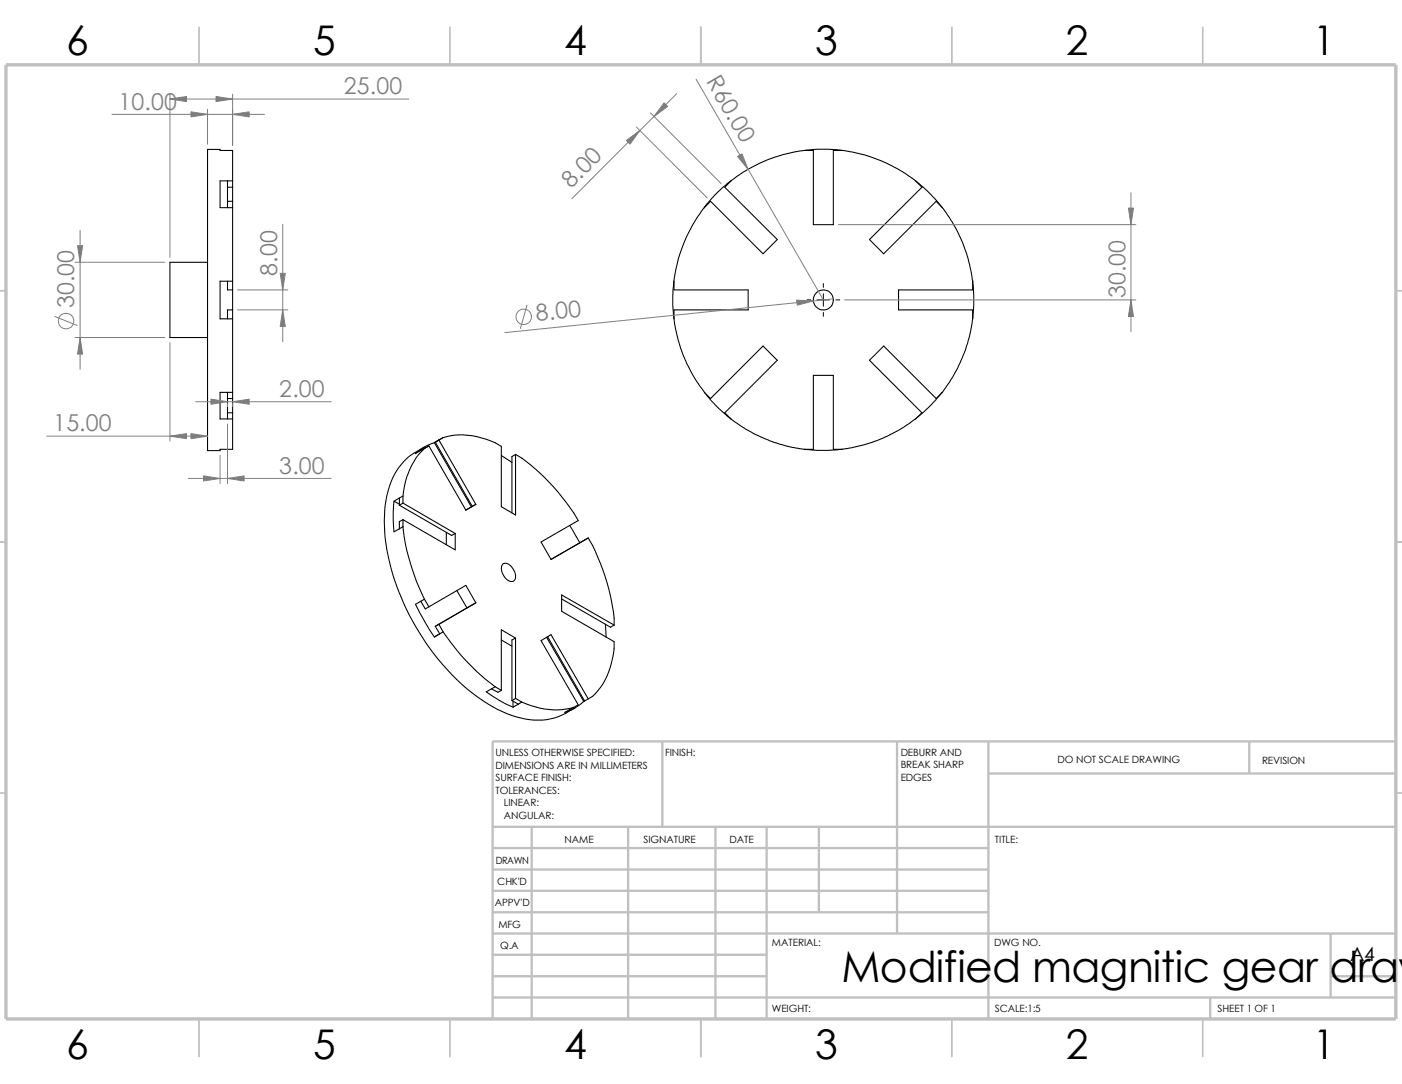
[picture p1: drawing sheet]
<svg xmlns="http://www.w3.org/2000/svg" width="279mm" height="216mm" viewBox="0 0 279 216" stroke-linecap="round" stroke-linejoin="round" font-family="sans-serif">
<g fill="none" stroke="#c0c0c0" stroke-width=".34">
<path d="M39.7 5.4v7.5M89.7 5.4v7.5M139.7 5.4v7.5M189.7 5.4v7.5M239.7 5.4v7.5M-.1 57.9h1.3M278.2 57.9h1.2M-.1 107.9h1.3M278.2 107.9h1.2M-.1 157.9h1.3M278.2 157.9h1.2M39.7 202.9v7.5"/>
<path d="M89.7 202.9v7.5M139.7 202.9v7.5M189.7 202.9v7.5M239.7 202.9v7.5"/>
</g>
<g fill="none" stroke="#c0c0c0" stroke-width=".47">
<path d="M132 147.7v17M178.8 147.7v38.2M197 147.7v55.2M197 154.1h81.2M249 147.7v6.4M278.2 147.7h-180v55.2M98.2 168.9h98.8M98.2 173.2h98.8M98.2 177.4h98.8M98.2 164.7h180M106 164.7v38.2M125.2 164.7v38.2"/>
<path d="M142.6 164.7v38.2M152.8 164.7v38.2M163.2 164.7v17M98.2 181.7h98.8M98.2 198.7h180M98.2 190.2h54.6M98.2 185.9h180M98.2 194.4h54.6M241.2 198.7v4.2M265.2 194.4h13M265.2 185.9v12.8"/>
</g>
<path d="M1.2 12.9h277v190h-277z" fill="none" stroke="#c0c0c0" stroke-width=".68" stroke-linecap="butt"/>
<g fill="none" stroke="#000" stroke-width=".21">
<path d="M45.3 36v5.4M45.3 37.3h1.1M46.4 36v-6h-2.5v-.2h-2.5v59.9h2.5v-.2h2.5v-6.1M46.4 36h-2.5v5.4h2.5M46.4 36v5.4M145.7 36a27.8 27.8 0 0 0-5.4 5.3M145.7 36l-1.3 1.3 10.5 10.4-2.8 2.8-10.5-10.4-1.2 1.3a30.1 30.1 0 0 0-6.1 14.6M160.3 30h1.8v14.7h4v-14.7h1.8M160.3 30l-1.5 .2a30 30 0 0 0-13.1 5.8M167.8 30l.9 .1a29.5 29.5 0 0 1 13.8 5.9l1.2 1.3-10.4 10.4 2.8 2.8 10.5-10.4 1.2 1.3-.3-.3a30.9 30.9 0 0 0-5-5.1M167.9 29.9l-1.7-.1a25.3 25.3 0 0 0-5.9 .2M41.4 52.2h-7.5v15h7.5"/>
<path d="M45.3 56v1.7h1.1M45.3 40.1h1.1M46.4 41.4v14.6M46.4 56h-2.5v7.5h2.5M46.4 56v7.5M187.7 41.4l.4 .4a30.3 30.3 0 0 1 5.7 14.2v1.7h-14.7v4h14.7v1.8M193.8 56l.3 2.7-.3 4.8M45.3 78.1v5.3M45.3 79.4h1.1M46.4 63.5v14.6M46.4 78.1h-2.5v5.3h2.5M46.4 61.7h-1.1v1.8"/>
<path d="M46.4 78.1v5.3M134.3 63.5a27.3 27.3 0 0 1 0-7.5v1.7h14.8v4h-14.8v1.8l.2 1.4a30 30 0 0 0 5.9 13.2M162.1 74.8h4v14.7h1.8l-2.8 .2-4.8-.2h1.8zM187.7 78.1v.1a32.5 32.5 0 0 1-5.2 5.2M193.8 63.5a30.9 30.9 0 0 1-6 14.6l-1.2 1.3-10.5-10.5-2.8 2.9 10.4 10.4-1.2 1.2M45.3 82.2h1.1M78.5 99.8l1.1 .6M78.5 99.8a27.5 27.5 0 0 0 0 6.1l1.1-.6M79.6 99.2l-1.1 .6M79.6 99.2v1.4M80.3 98.8l-.7 .4M80.3 98.8v1.4"/>
<path d="M83.9 89.7l.7-.4a14.6 14.6 0 0 0-4.3 9.5M84.6 89a13.1 13.1 0 0 0-7.7 10.7 36.7 36.7 0 0 0 3.6 20.6 45.8 45.8 0 0 0 16.8 20 17.5 17.5 0 0 0 12.4 2.9l2.2-.7 2.7-1.5M85.5 88.8l-1.6 .9M85.5 88.8l7.3 12.8 2-1.1M85.5 88.8l-.7 .4M86.6 88.2l7.3 12.8 .2-.2M86.6 88.2a9.4 9.4 0 0 0-3.8 2.1l1.1-.6M86.7 88.1l7.4 12.7M87.5 87.6l7.3 12.9M87.5 87.6l-.8 .5M87.6 87.5l-1 .7M87.6 87.5l-.9 .6"/>
<path d="M88.3 87.2a14.6 14.6 0 0 1 11.6 1.7v12l2.8 1.7v-12.1M88.3 87.2l-.7 .3M88.3 87.2l-.8 .4M99.9 90.7l2.1 1.4M102.7 90.5a39.7 39.7 0 0 1 11.6 11.7l.9 1.5-7.4 4.2 2 3.5 7.4-4.3M102.7 90.5l-.7 .4v11.3M145.6 83.4h-.1a30.1 30.1 0 0 1-5.1-5.3l1.2 1.3 10.5-10.5 2.8 2.9-10.5 10.4 1.8 1.7a31 31 0 0 0 14.1 5.6M182.5 83.4l-.2 .1a30.4 30.4 0 0 1-14.4 6M79.6 100.6l10.4 6 .7-.3M80.3 104.9a43.8 43.8 0 0 0 4.3 14.4M80.3 104.9l-.7 .4M80.3 103.5l10.4 6v-3.2"/>
<path d="M80.3 103.5v1.4M80.3 100.2l10.4 6.1M80.3 103.5l-.7 .4v1.4M80.3 100.2l-.7 .4M83.9 119.8l-1.1 .6 2.7 4.9 1.1 1.6 1-.7M83.9 119.8l.9 1.5 .7-.4M84.6 119.3l-.7 .5M84.6 119.3l.9 1.6M88.9 106v2.5M91.1 117.6l1.9 3.5M94.8 100.5l-.7 .3M100.2 112.3a1.58 1.58 0 0 1 2 1 1.95 1.95 0 0 1 .2 2.4 1.75 1.75 0 0 1-2.2-1.3 1.79 1.79 0 0 1 0-2.1z"/>
<path d="M111.9 119.3l9.8 5.6 .7-.4M113.5 104.6l2 3.5M117.2 107.1a41.9 41.9 0 0 1 5.2 16v1.4M117.2 107.1l-.7 .5M86.7 124.8l.9 1.4M87.5 124.3l.8 1.6M87.5 124.3l-.8 .5M88.3 125.9l-.7 .3M88.3 125.9a44.8 44.8 0 0 0 10.4 10.9M94.8 120.1l-7.3 4.2M94.8 120.1l-2-3.5-7.3 4.3M94.8 120.1l-8.1 4.7"/>
<path d="M98 137.2l-1.1 .6a25.7 25.7 0 0 0 5.3 3M98 137.2l1.2 .7 .7-.4M98.7 136.8l-.7 .4M98.7 136.8l1.2 .7M99.9 127.5l2.1 1.2M102 139.5l1.3 .8M102.2 139.6v1.2M102.7 127.1v12M102.7 139.1l1.3 .7M102.7 127.1l-2.8-1.7v12.1M102.7 139.1l-.7 .4M102.7 127.1l-.7 .4v12"/>
<path d="M104 139.8l-.7 .5M104 139.8a15.2 15.2 0 0 0 10.3 1.1M108.9 126.9l7.4 12.8M109.1 126.8l7.4 12.8M116.3 139.7a10.2 10.2 0 0 1-3.7 2.2l1.7-1M116.5 139.6l-.2 .1M117.2 139.2l-7.4-12.8-2 1.2 7.4 12.8-.9 .5M117.2 139.2l-.7 .4M120.6 124.3l.2 2.6M122.4 124.5l-10.5-6v3.3l10.5 6a14.9 14.9 0 0 1-4.3 10.9l-.9 .5M103.3 140.3l-1.1 .5"/>
<circle cx="164.1" cy="59.7" r="2"/>
</g>
<g fill="none" stroke="#808080" stroke-width=".2">
<path d="M33.9 18.8v32.4M33.9 19.7h47.5M46.4 18.8v10.2M134.8 18.7l-20.8 20.9M138.7 15.8l25.4 43.9M22.3 22.8h30.4M41.4 21.8v6.9M126.8 25.3l14.1 14.1M129.6 22.5l14.1 14.1M225.4 38.4v27.7M14.9 52.2h18M16 45.9v27.7"/>
<path d="M47.3 57.7h10.1M56.3 44.7v23.4M166.1 59.5l-65.5 6.8M167.1 44.7h59.3M168.3 59.7h58.1M10.9 63l4.5 1.8M14.9 67.2h18M33.9 68.2v19.6M47.3 61.7h10.1M105 60.8l-1.3 4.6M9.3 86.9h32.1M37.5 95.3h28.5"/>
<path d="M39 80h27M43.9 90.7v5.6M45.3 80.4v.6M45.3 84.5v11.8M46.4 80.4v.6"/>
<circle cx="13.2" cy="64" r="1.56"/>
<circle cx="104.4" cy="63.1" r="1.55"/>
</g>
<g fill="#808080" stroke="#808080" stroke-width=".2">
<path d="M38.1 22.3l3.3 .5-3.3 .5z"/>
<path d="M46.4 22.8l3.3-.5v1z"/>
<path d="M16 67.2l.5 3.3h-1z"/>
<path d="M15.5 48.9h1l-.5 3.3z"/>
<path d="M38.1 86.4l3.3 .5-3.3 .5z"/>
<path d="M33.9 86.9l3.3-.5v1z"/>
<path d="M33.9 19.7l3.3-.5v1z"/>
<path d="M43.1 19.2l3.3 .5-3.3 .5z"/>
<path d="M45.3 95.3l3.3-.5v1z"/>
<path d="M40.6 94.8l3.3 .5-3.3 .5z"/>
<path d="M46.4 80l3.3-.5v1z"/>
<path d="M42 79.5l3.3 .5-3.3 .5z"/>
<path d="M56.3 61.7l.6 3.3h-1.1z"/>
<path d="M55.8 54.4h1.1l-.6 3.3z"/>
<path d="M124.8 28l2.7-2-1.9 2.7z"/>
<path d="M158.7 59.8l3.4 .1-3.2 .9z"/>
<path d="M147 31.2l.9-.6 1.2 3.1z"/>
<path d="M132.3 20.5l.8 .7-2.8 2z"/>
<path d="M224.9 41.4h1l-.5 3.3z"/>
<path d="M225.4 59.7l.5 3.3h-1z"/>
</g>
<path d="M160.8 59.7h.8M162.8 59.7h2.5M164.1 56.5v.7M164.1 58.5v2.5M166.6 59.7h.7M164.1 62.2v.8" fill="none" stroke="#000" stroke-width=".2"/>
<text font-size="8.5" x="167.7" y="195.7">Modified magnitic gear draw</text>
<g font-size="8.1">
<text x="13.2" y="10.9">6</text>
<text x="62.4" y="10.9">5</text>
<text x="112.4" y="10.9">4</text>
<text x="162.4" y="10.9">3</text>
<text x="212.4" y="10.9">2</text>
<text x="261.7" y="10.9">1</text>
<text x="13.2" y="210.9">6</text>
<text x="62.4" y="210.9">5</text>
<text x="112.4" y="210.9">4</text>
<text x="162.4" y="210.9">3</text>
<text x="212.4" y="210.9">2</text>
<text x="261.7" y="210.9">1</text>
</g>
<g font-size="4.6" fill="#808080">
<text x="140.7" y="16.2" transform="rotate(60 140.7 16.2)">R60.00</text>
<text x="23.6" y="21.8">10.00</text>
<text x="68.5" y="18.8">25.00</text>
<text x="113.8" y="37.6" transform="rotate(-45 113.8 37.6)">8.0</text>
<text x="55.2" y="55" transform="rotate(-90 55.2 55)">8.00</text>
<text x="224.3" y="59.4" transform="rotate(-90 224.3 59.4)">30.00</text>
<text x="14.8" y="61.4" transform="rotate(-90 14.8 61.4)">30.00</text>
<text x="106.9" y="64" transform="rotate(-6 106.9 64)">8.00</text>
<text x="55.6" y="79.1">2.00</text>
<text x="10.6" y="85.9">15.00</text>
<text x="55.6" y="94.4">3.00</text>
</g>
<text font-size="3.9" x="269.1" y="191.5">A4</text>
<g font-size="2">
<text x="98.8" y="150.6">UNLESS OTHERWISE SPECIFIED:</text>
<text x="98.8" y="153.1">DIMENSIONS ARE IN MILLIMETERS</text>
<text x="98.8" y="155.6">SURFACE FINISH:</text>
<text x="132.5" y="150.6">FINISH:</text>
<text x="179.5" y="155.5">EDGES</text>
<text x="179.5" y="150.5">DEBURR AND</text>
<text x="179.5" y="153">BREAK SHARP</text>
<text x="210.8" y="151.9">DO NOT SCALE DRAWING</text>
<text x="251.5" y="152.1">REVISION</text>
<text x="98.8" y="158.1">TOLERANCES:</text>
<text x="100.4" y="160.6">LINEAR:</text>
<text x="100.4" y="163.1">ANGULAR:</text>
<text x="112.5" y="168">NAME</text>
<text x="128.2" y="167.9">SIGNATURE</text>
<text x="145.4" y="167.9">DATE</text>
<text x="198.3" y="167.9">TITLE:</text>
<text x="98.8" y="172.1">DRAWN</text>
<text x="99.1" y="176.3">CHK'D</text>
<text x="98.6" y="180.4">APPV'D</text>
<text x="99.3" y="184.8">MFG</text>
<text x="99.7" y="189">Q.A</text>
<text x="153.8" y="188.5">MATERIAL:</text>
<text x="198.1" y="188.5">DWG NO.</text>
<text x="153.8" y="201.5">WEIGHT:</text>
<text x="198.2" y="201.6">SCALE:1:5</text>
<text x="242.7" y="201.6">SHEET 1 OF 1</text>
</g>
</svg>
